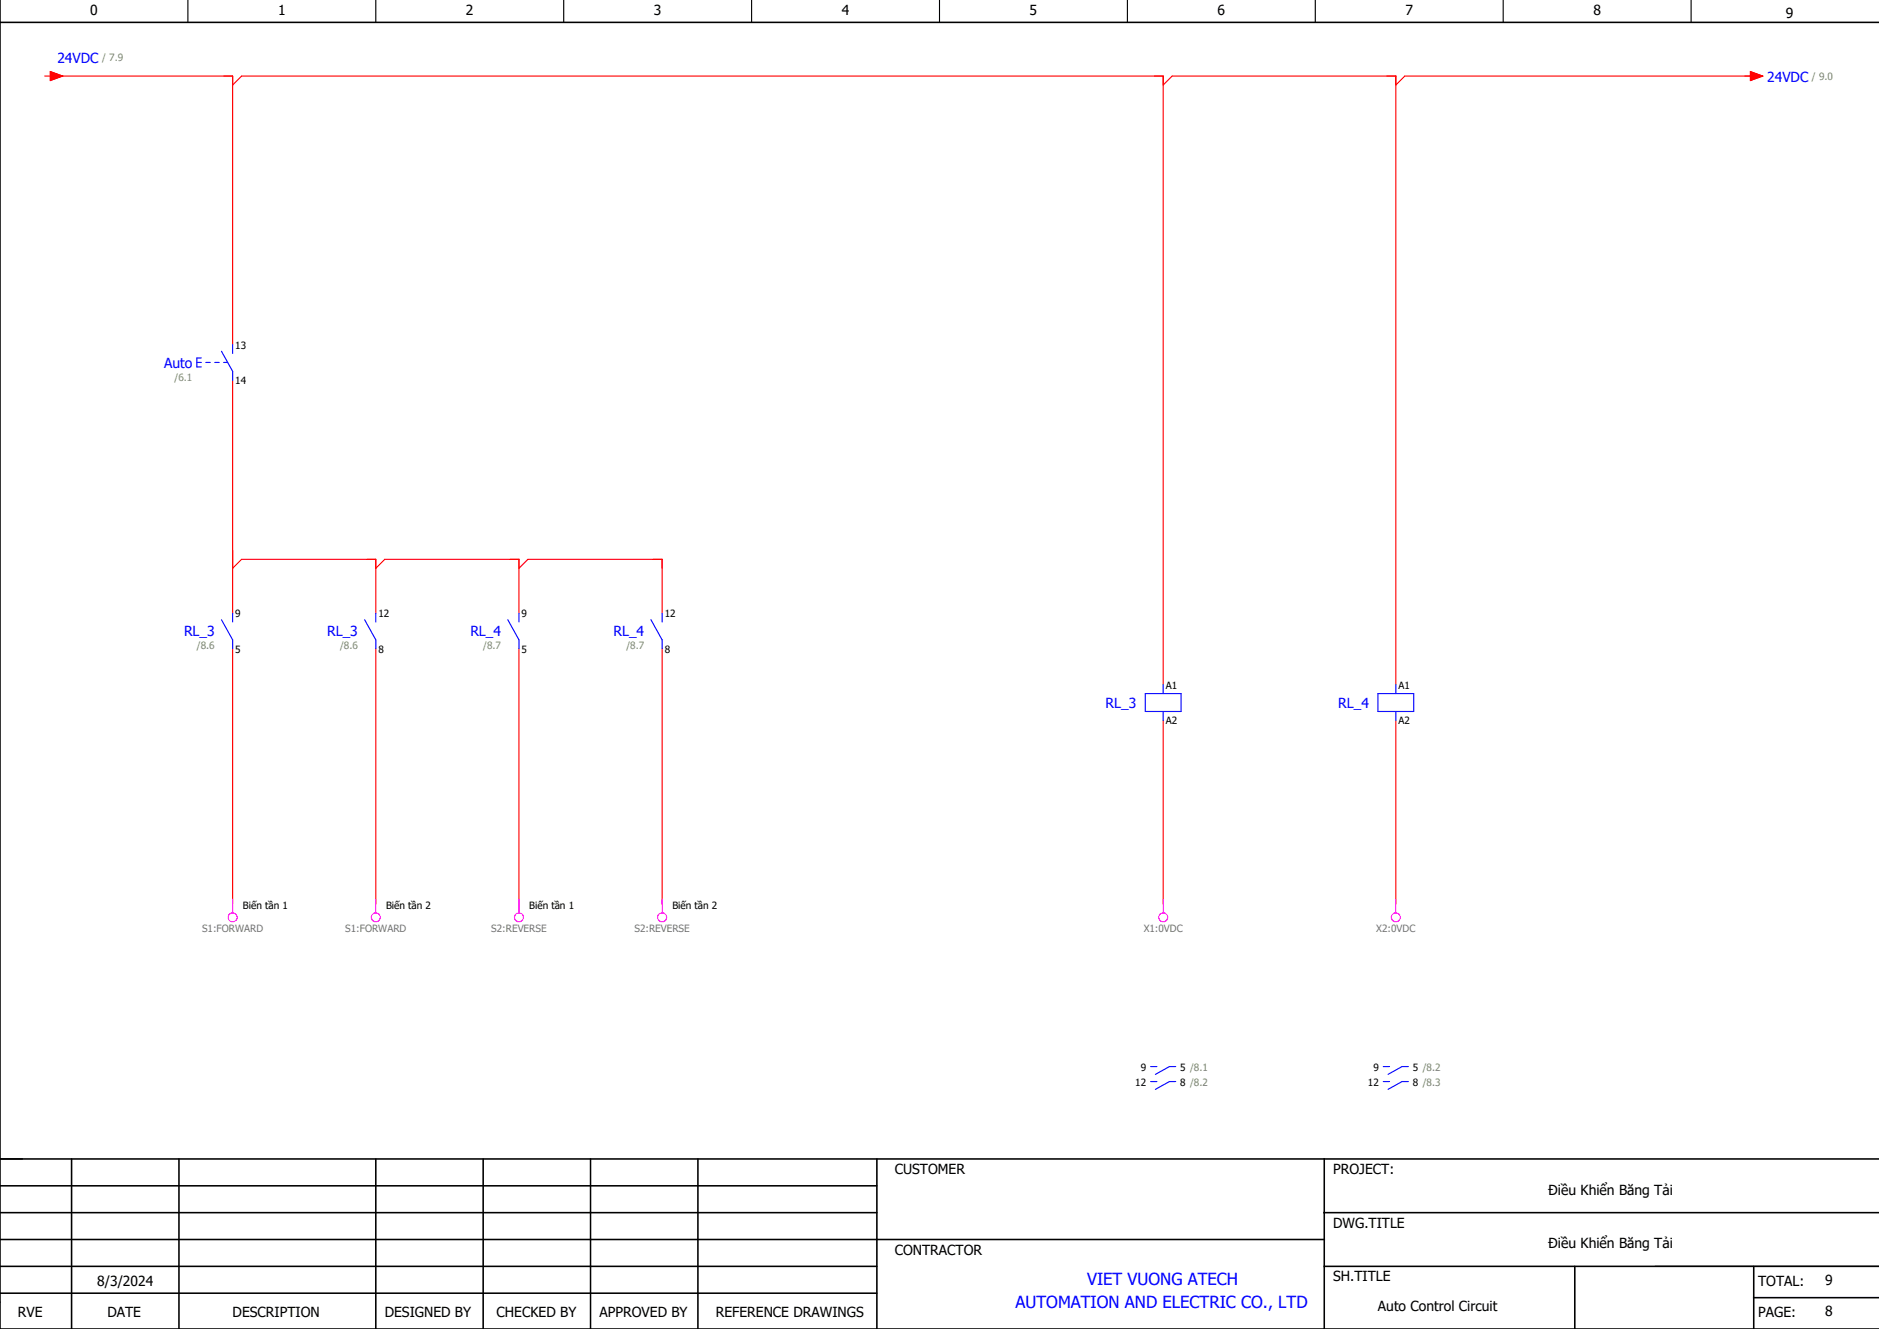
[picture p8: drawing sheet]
<svg xmlns="http://www.w3.org/2000/svg" width="420mm" height="297mm" viewBox="0 0 420 297" stroke-linecap="round" stroke-linejoin="round" font-family="sans-serif">
<path d="M42 0v5M84 0v5M126 0v5M168 0v5M210 0v5M252 0v5M294 0v5M336 0v5M378 0v5M370 283h50" fill="none" stroke="#000" stroke-width=".25"/>
<g fill="none" stroke="#000" stroke-width=".35">
<path d="M0 0v297h420M0 5h420M0 259h420M16 259v38M40 259v38M84 259v38M108 259v38M132 259v38M156 259v38M196 259v38M296 259v38M0 271h196"/>
<path d="M0 277h296M0 265h196M296 271h124M0 283h196M0 289h196M296 283h124M352 283v14M392 290h28M392 283v14"/>
</g>
<g fill="none" stroke="#f00" stroke-width=".25">
<path d="M10 17h1.3M11.3 16l2.7 1-2.7 1zM12 17h40v60M52 19l2-2h206v136M260 19l2-2h50v136M391.3 16l2.7 1-2.7 1zM392 17h-78l-2 2M52 85v52M52 127l2-2h30v12M84 127l2-2h30v12M116 127l2-2h30v12M52 145v57"/>
<path d="M84 145v57M116 145v57M148 145v57M260 161v41M312 161v41"/>
</g>
<g fill="none" stroke="#00f" stroke-width=".25">
<path d="M49.5 78.5l2.5 4.5v2M52 77v2M44 81h1M45 80h-1v2h1M46 81h1M48 81h1M50 81h.9M49.5 138.5l2.5 4.5v2M52 137v2M81.5 138.5l2.5 4.5v2M84 137v2M113.5 138.5l2.5 4.5v2"/>
<path d="M116 137v2M145.5 138.5l2.5 4.5v2M148 137v2M256 155h8v4h-8zM260 153v2M260 159v2M308 155h8v4h-8zM312 153v2M312 159v2M257.2 238.4h1.4M262.8 238.3h-1.4l-3.1 1.8M309.2 238.4h1.4"/>
<path d="M314.8 238.3h-1.4l-3.1 1.8M257.2 241.7h1.4M262.8 241.7h-1.4l-3.1 1.8M309.2 241.7h1.4M314.8 241.7h-1.4l-3.1 1.8"/>
</g>
<g fill="none" stroke="#f0f" stroke-width=".25">
<path d="M52 201v3M84 201v3M116 201v3M148 201v3M260 201v3M312 201v3"/>
<circle cx="52" cy="205" r="1"/>
<circle cx="84" cy="205" r="1"/>
<circle cx="116" cy="205" r="1"/>
<circle cx="148" cy="205" r="1"/>
<circle cx="260" cy="205" r="1"/>
<circle cx="312" cy="205" r="1"/>
</g>
<g fill="#f00" stroke="#f00" stroke-width=".22">
<path d="M11.3 16l2.7 1-2.7 1z"/>
<path d="M391.3 16l2.7 1-2.7 1z"/>
</g>
<g font-size="3.7" fill="#00f">
<text x="243" y="287.2">VIET VUONG ATECH</text>
<text x="227" y="292.2">AUTOMATION AND ELECTRIC CO., LTD</text>
</g>
<g font-size="3.1">
<text x="20.2" y="3.4">0</text>
<text x="62.2" y="3.4">1</text>
<text x="104.2" y="3.4">2</text>
<text x="146.2" y="3.4">3</text>
<text x="188.2" y="3.4">4</text>
<text x="230.2" y="3.4">5</text>
<text x="272.2" y="3.4">6</text>
<text x="314.2" y="3.4">7</text>
<text x="356.2" y="3.4">8</text>
<text x="399.2" y="4.1">9</text>
<text x="200" y="262.4">CUSTOMER</text>
<text x="298" y="262.4">PROJECT:</text>
<text x="346.1" y="267">Điều Khiển Băng Tải</text>
<text x="298" y="274.4">DWG.TITLE</text>
<text x="200" y="280.4">CONTRACTOR</text>
<text x="346.1" y="279">Điều Khiển Băng Tải</text>
<text x="21.7" y="287.5">8/3/2024</text>
<text x="298" y="286.4">SH.TITLE</text>
<text x="393" y="287.4">TOTAL:</text>
<text x="408" y="287.3">9</text>
<text x="308" y="293">Auto Control Circuit</text>
<text x="4" y="294.4">RVE</text>
<text x="24" y="294.4">DATE</text>
<text x="52" y="294.4">DESCRIPTION</text>
<text x="86" y="294.4">DESIGNED BY</text>
<text x="111" y="294.4">CHECKED BY</text>
<text x="134" y="294.4">APPROVED BY</text>
<text x="160" y="294.4">REFERENCE DRAWINGS</text>
<text x="393" y="294.4">PAGE:</text>
<text x="408" y="294">8</text>
</g>
<g font-size="3.1" fill="#00f">
<text x="12.8" y="14.1">24VDC</text>
<text x="395" y="18.2">24VDC</text>
<text x="36.7" y="82.2">Auto</text>
<text x="41.1" y="142.2">RL_3</text>
<text x="73.1" y="142.2">RL_3</text>
<text x="105.1" y="142.2">RL_4</text>
<text x="137.1" y="142.2">RL_4</text>
<text x="247.1" y="158.2">RL_3</text>
<text x="299.1" y="158.2">RL_4</text>
</g>
<g font-size="2.2" fill="#7ca552">
<text x="22.8" y="13.7">/ 7.9</text>
<text x="405" y="17.9">/ 9.0</text>
<text x="39" y="85.1">/6.1</text>
<text x="44" y="145.1">/8.6</text>
<text x="76" y="145.1">/8.6</text>
<text x="108" y="145.1">/8.7</text>
<text x="140" y="145.1">/8.7</text>
</g>
<g font-size="2.2">
<text x="52.6" y="77.9">13</text>
<text x="52.6" y="85.8">14</text>
<text x="52.6" y="137.9">9</text>
<text x="84.6" y="137.9">12</text>
<text x="116.6" y="137.9">9</text>
<text x="148.6" y="137.9">12</text>
<text x="52.6" y="145.8">5</text>
<text x="84.6" y="145.8">8</text>
<text x="116.6" y="145.8">5</text>
<text x="148.6" y="145.8">8</text>
<text x="260.6" y="153.9">A1</text>
<text x="312.6" y="153.9">A1</text>
<text x="260.6" y="161.8">A2</text>
<text x="312.6" y="161.8">A2</text>
<text x="54.3" y="203">Biến tần 1</text>
<text x="86.3" y="203">Biến tần 2</text>
<text x="118.3" y="203">Biến tần 1</text>
<text x="150.3" y="203">Biến tần 2</text>
<text x="255" y="239.2">9</text>
<text x="263.8" y="239.2">5 /8.1</text>
<text x="307" y="239.2">9</text>
<text x="315.8" y="239.2">5 /8.2</text>
<text x="253.8" y="242.6">12</text>
<text x="263.8" y="242.6">8 /8.2</text>
<text x="305.8" y="242.6">12</text>
<text x="315.8" y="242.6">8 /8.3</text>
</g>
<g font-size="2.2" fill="#767676">
<text x="45.2" y="208.2">S1:FORWARD</text>
<text x="77.2" y="208.2">S1:FORWARD</text>
<text x="109.8" y="208.2">S2:REVERSE</text>
<text x="141.8" y="208.2">S2:REVERSE</text>
<text x="255.6" y="208.2">X1:0VDC</text>
<text x="307.6" y="208.2">X2:0VDC</text>
</g>
</svg>
